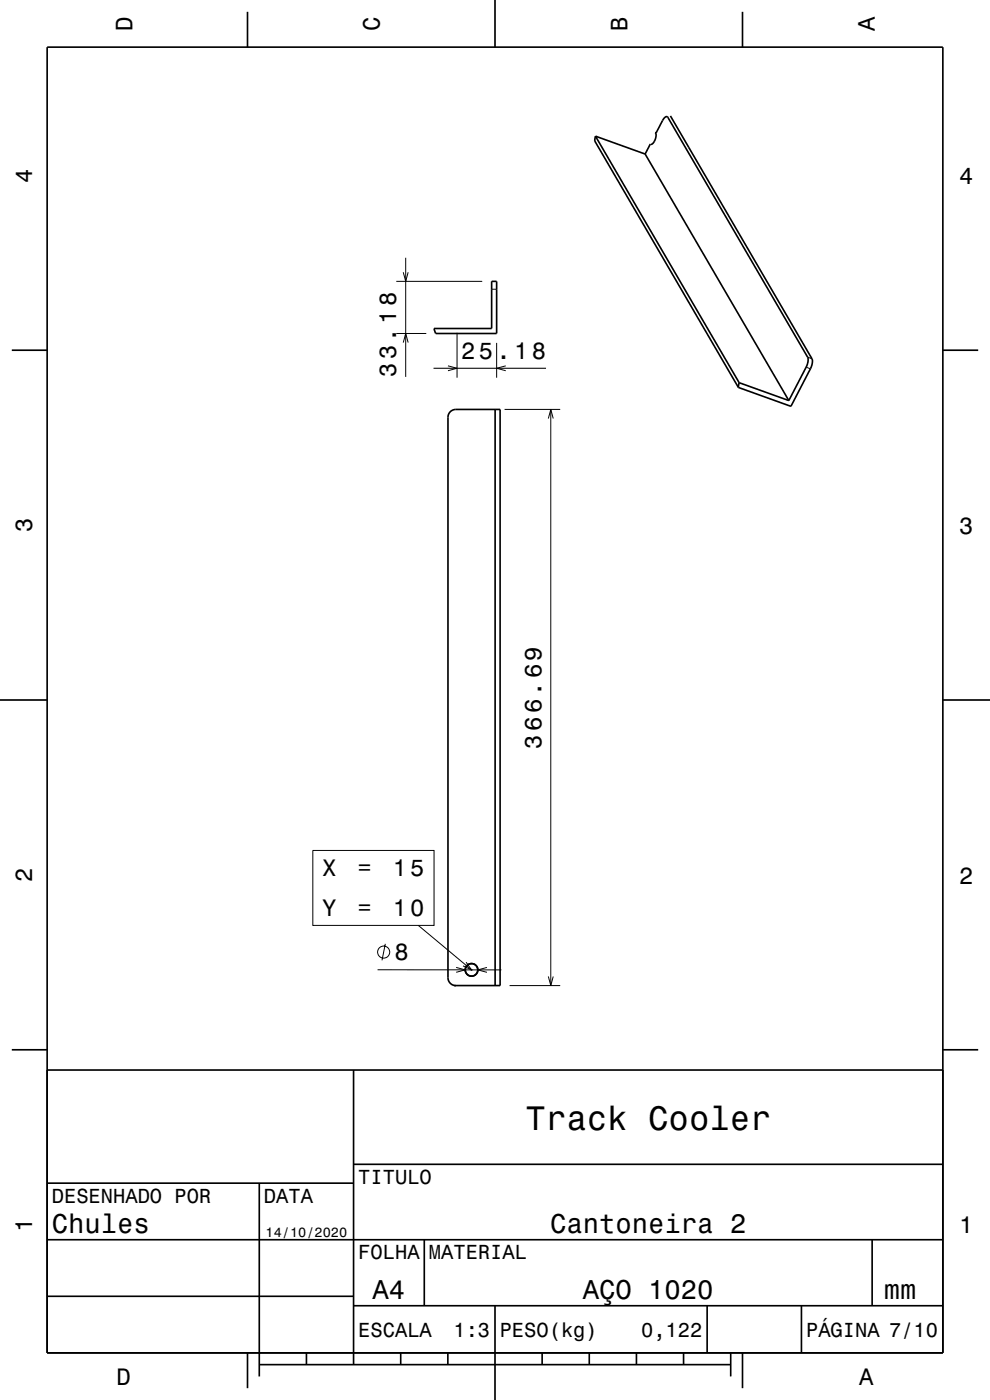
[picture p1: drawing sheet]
<svg xmlns="http://www.w3.org/2000/svg" width="210mm" height="297mm" viewBox="0 0 210 297" stroke-linecap="round" stroke-linejoin="round" font-family="sans-serif">
<g fill="none" stroke="#000" stroke-width=".21">
<path d="M141.7 24.9h.1M84.1 59.7h18.2M85.5 57.8l.6 1.9 .5-1.9M86.1 54.7v25.3M84.1 70.7h6.3M85.5 72.7l.6-2 .5 2M92 78.1h23.8M95 77.6l2 .5-2 .5M97 70.6v9.5M104.3 61.4h1M105.3 72.7v7.4M107.3 77.6l-2 .5 2 .5"/>
<path d="M171 77.9l.9 .3M171.3 75.8l.9 .3M107 86.9h11.8M116.3 88.8l.5-1.9 .6 1.9M116.8 86.9v122.2M66.4 180.4h25.7v15.9h-25.7zM88.7 196.3l11.3 9.5M80.1 205.7l26.3 .1M81.7 200.2l-.7 3.5M96.8 205.2l1.9 .6-1.9 .5M98.9 204.1l1.1 1.7-1.8-.9M103.3 205.2l-1.9 .6 1.9 .5"/>
<path d="M108.1 209.1h10.7M116.3 207.2l.5 1.9 .6-1.9"/>
<circle cx="81.4" cy="202" r="1.28"/>
</g>
<g fill="none" stroke="#000" stroke-width=".35">
<path d="M10 10h190v277h-190zM52.5 2.5v7.5M105 0v10M157.5 2.5v7.5M126.3 28.9l-.1 1 30.4 52.3M126.3 28.9l10.5 3.8M126.3 28.9l30.5 52.3M136.8 32.7l30.5 52.3M138 30.6l-1.2 2.1M138.9 28.1a1.93 1.93 0 0 1-.9 2.5M141.5 24.7a1.12 1.12 0 0 0-1 .9l-1.3 2.6M141.5 24.7l29.8 51.1 .1 .9-.3 1-3.8 7.3"/>
<path d="M141.5 24.7l.1 .1M142.2 24.6l30.1 51.7v.8l-.3 .9-4.2 8.2-11.2-4M146.2 31.3v.1M2.5 74.3h7.5M92.1 69.7h12.2v-10h1v11h-12.9zM200 74.3h7.5M105 86.9v122.2M156.8 81.2l-.2 1M156.8 81.2l10.5 3.8M0 148.5h10M200 148.5h10M96.4 209.1h9.7v-122.2h-9.4a1.67 1.67 0 0 0-1.7 1.6v118.9a1.67 1.67 0 0 0 1.7 1.7"/>
<path d="M2.5 222.7h7.5M10 227h190M75 227v62.5M200 222.7h7.5M10 251h65M55 251v41M75 247h125M10 275h65M10 263h190M75 277h125M90 263v14M105 277v20"/>
<path d="M150 277v10M170 277v10M185 263v14M52.5 287v7.5M55 289.5h100M65 287v2.5M85 287v2.5M95 287v2.5M115 287v2.5M125 287v2.5M135 287v2.5M145 287v2.5"/>
<path d="M155 287v5M157.5 287v7.5"/>
<circle cx="100" cy="205.8" r="1.33"/>
</g>
<path d="M99.8 205.6h.4v.3h-.4z" fill-rule="evenodd" fill="#000"/>
<text font-size="7.2" x="111.5" y="239.6">Track Cooler</text>
<g font-size="5.8">
<text x="11" y="261.6">Chules</text>
<text x="116.7" y="261.6">Cantoneira 2</text>
<text x="79" y="275.6">A4</text>
<text x="123.6" y="275.6">AÇO 1020</text>
<text x="187.5" y="275.6">mm</text>
</g>
<g font-size="5">
<text x="28.1" y="6.5" transform="rotate(-90 28.1 6.5)">D</text>
<text x="80.6" y="6.5" transform="rotate(-90 80.6 6.5)">C</text>
<text x="133.1" y="6.5" transform="rotate(-90 133.1 6.5)">B</text>
<text x="185.6" y="6.5" transform="rotate(-90 185.6 6.5)">A</text>
<text x="6.8" y="38.7" transform="rotate(-90 6.8 38.7)">4</text>
<text x="203.5" y="39">4</text>
<text x="97.8" y="76.1">25.18</text>
<text x="84.1" y="80" transform="rotate(-90 84.1 80)">33.18</text>
<text x="6.8" y="112.9" transform="rotate(-90 6.8 112.9)">3</text>
<text x="203.5" y="113.2">3</text>
<text x="114.8" y="158.8" transform="rotate(-90 114.8 158.8)">366.69</text>
<text x="68.4" y="185.9">X</text>
<text x="75.8" y="185.9">=</text>
<text x="83.3" y="185.9">15</text>
<text x="6.8" y="187.1" transform="rotate(-90 6.8 187.1)">2</text>
<text x="203.5" y="187.4">2</text>
<text x="68.4" y="194.3">Y</text>
<text x="75.8" y="194.3">=</text>
<text x="83.3" y="194.3">10</text>
<text x="83.7" y="203.7">8</text>
<text x="6.8" y="261.3" transform="rotate(-90 6.8 261.3)">1</text>
<text x="203.5" y="261.6">1</text>
<text x="24.7" y="293.8">D</text>
<text x="182.2" y="293.8">A</text>
</g>
<g font-size="4.3">
<text x="76" y="251.2">TITULO</text>
<text x="11" y="255.2">DESENHADO POR</text>
<text x="56" y="255.2">DATA</text>
<text x="76" y="267.2">FOLHA</text>
<text x="91" y="267.2">MATERIAL</text>
<text x="76" y="283.6">ESCALA</text>
<text x="96.2" y="283.6">1:3</text>
<text x="106" y="283.6">PESO(kg)</text>
<text x="136" y="283.6">0,122</text>
<text x="171" y="283.6">PÁGINA 7/10</text>
</g>
<text font-size="2.9" x="56.3" y="262.3">14/10/2020</text>
</svg>
